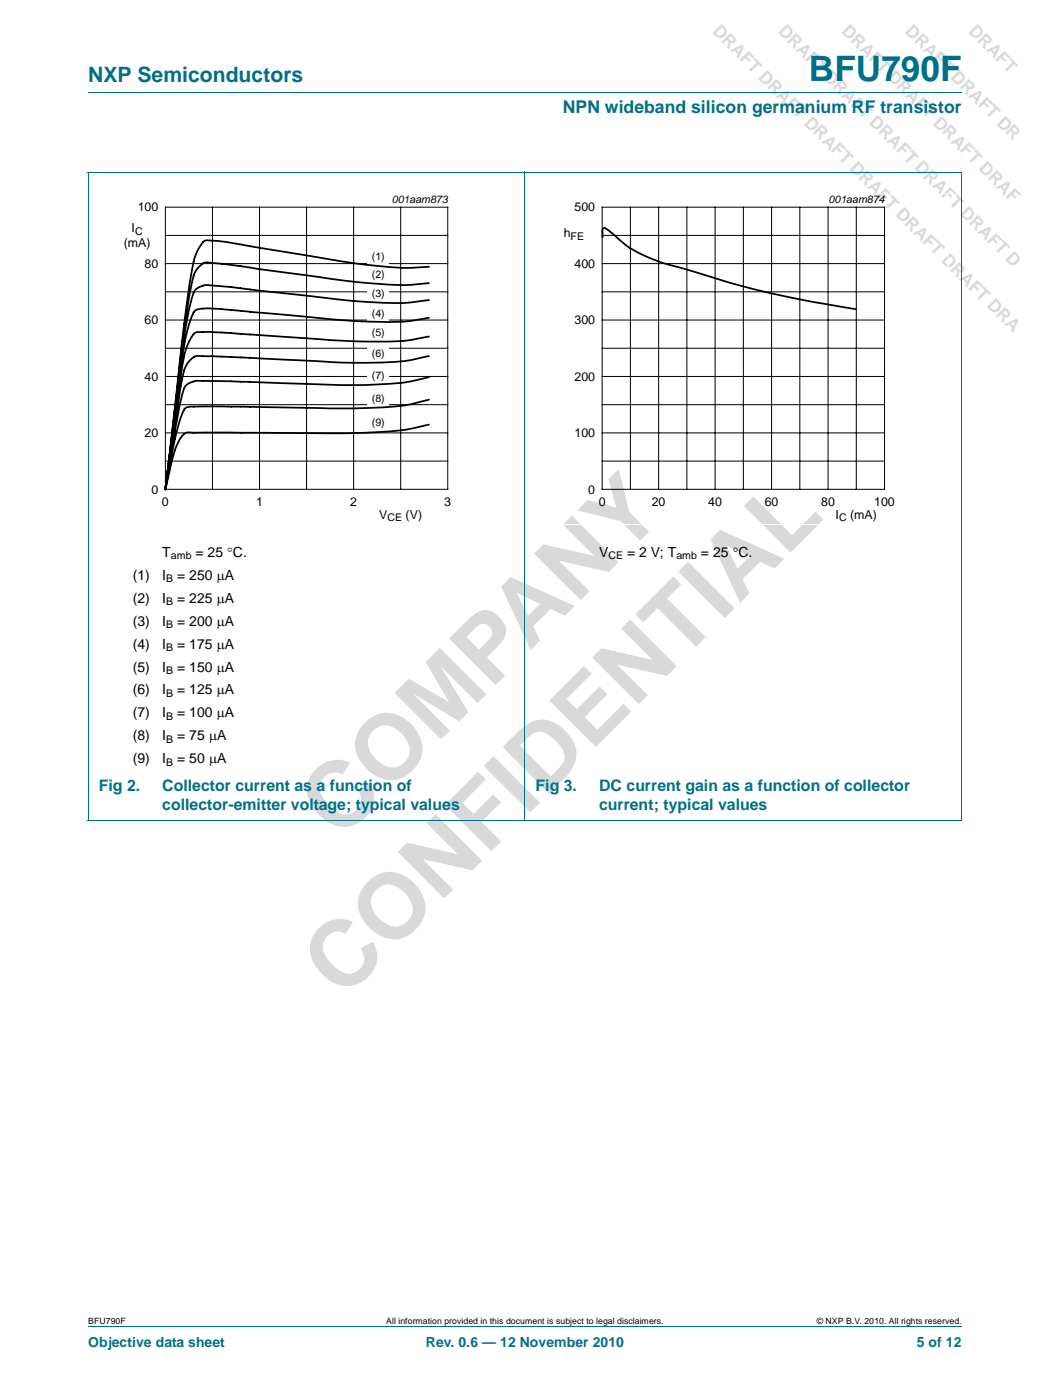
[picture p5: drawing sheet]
<svg xmlns="http://www.w3.org/2000/svg" width="210mm" height="280mm" viewBox="0 0 210 280" stroke-linecap="round" stroke-linejoin="round" font-family="sans-serif">
<path d="M17.6 18.5h174.7M104.9 34.4v129.9M192.3 34.5v129.7M192.3 34.4l-174.7 .1v129.7M17.6 164.2h174.7M17.6 265.5h174.7" fill="none" stroke="#007088" stroke-width=".2"/>
<path d="M20.4 38.6h81.8v66.4h-81.8z" fill="none" stroke="#fff" stroke-width=".2"/>
<g fill="none" stroke="#000" stroke-width=".2">
<path d="M33.1 41.5h56.4v56.4h-56.4zM33.1 47.1h56.4M33.1 58.4h56.4M33.1 52.7h56.4M42.5 41.5v56.4M51.9 41.5v56.4M61.3 41.5v56.4M70.7 41.5v56.4M80.1 41.5v56.4M33.1 69.7h56.4M33.1 64h56.4M33.1 75.3h56.4"/>
<path d="M33.1 81h56.4M33.1 92.3h56.4M33.1 86.6h56.4"/>
</g>
<g fill="#fff">
<path d="M73.5 49.8h4.3v3.3h-4.3z"/>
<path d="M73.5 53.4h4.3v3.3h-4.3z"/>
<path d="M73.5 57.2h4.3v3.3h-4.3z"/>
<path d="M73.5 61.1h4.3v3.3h-4.3z"/>
<path d="M73.5 65h4.3v3.3h-4.3z"/>
<path d="M73.5 69.2h4.3v3.3h-4.3z"/>
<path d="M73.5 73.4h4.3v3.3h-4.3z"/>
<path d="M73.5 78.2h4.3v3.3h-4.3z"/>
<path d="M73.5 83h4.3v3.3h-4.3z"/>
</g>
<path d="M85.8 56.6a57.8 57.8 0 0 1-15.1-.2l-22.6-3.1-6-.7a1.94 1.94 0 0 0-2.3 .8l-.4 .4a4.9 4.9 0 0 0-1 2.4 279 279 0 0 0-3.4 25.8l-1.9 15.9M85.8 53.4a61.2 61.2 0 0 1-15.1-.7l-18.8-3.1a76 76 0 0 0-10.6-1.5 2.21 2.21 0 0 0-1.4 1.4l-.4 .5a21.6 21.6 0 0 0-1.6 6.9l-1.4 10.5-3.4 30.5M120.5 47.5v-.9a.79 .79 0 0 1 .2-1 26.7 26.7 0 0 1 4.6 3.6 37.4 37.4 0 0 0 12 4.7 191.2 191.2 0 0 0 33.8 8M85.8 80a43.1 43.1 0 0 1-13.2 1.7h-6.6l-14.8-.3a153 153 0 0 0-13.8 .1 2.39 2.39 0 0 0-1.2 1.8 110.7 110.7 0 0 0-3.1 14.6M85.8 75.5a53.4 53.4 0 0 1-15.1 1.6l-30.1-.9a4.1 4.1 0 0 0-3.5 1.1 51.2 51.2 0 0 0-2.3 10l-1.7 10.6M85.8 71.2a43.9 43.9 0 0 1-13.2 1.4l-4.3-.1-18-.9-10.1-.4a2.77 2.77 0 0 0-3 1.9 36.1 36.1 0 0 0-1.7 8.6l-2.4 16.2M85.8 67.3a44.2 44.2 0 0 1-13.2 1l-6.6-.3-21.6-1.5-4.2-.1a1.56 1.56 0 0 0-1.9 1 14.6 14.6 0 0 0-1.9 6.2l-3.3 24.3M85.8 63.6a51.5 51.5 0 0 1-15.1 .6l-26.3-2.3a13.3 13.3 0 0 0-5.1 .1l-.3 .2a25.9 25.9 0 0 0-2.6 9.2l-3.3 26.5M85.8 60a54.2 54.2 0 0 1-15.1 .2l-28.2-3.1a3.5 3.5 0 0 0-3.8 1.5 106.7 106.7 0 0 0-3.1 18.9l-2.5 20.4M85.8 84.9a56.7 56.7 0 0 1-15.1 1.8l-32.4-.1a1.87 1.87 0 0 0-2.3 1.2 34.8 34.8 0 0 0-2.7 9.2l-.2 .9" fill="none" stroke="#000" stroke-width=".35"/>
<path d="M107.7 38.6h81.8v66.4h-81.8z" fill="none" stroke="#fff" stroke-width=".2"/>
<g fill="none" stroke="#000" stroke-width=".2">
<path d="M120.4 41.5h56.4v56.4h-56.4zM120.4 47.1h56.4M120.4 58.4h56.4M120.4 52.7h56.4M126 41.5v56.4M131.7 41.5v56.4M137.3 41.5v56.4M143 41.5v56.4M148.6 41.5v56.4M154.2 41.5v56.4M159.9 41.5v56.4M165.5 41.5v56.4"/>
<path d="M171.2 41.5v56.4M120.4 69.7h56.4M120.4 64h56.4M120.4 75.3h56.4M120.4 81h56.4M120.4 92.3h56.4M120.4 86.6h56.4"/>
</g>
<g font-size="18.3" fill="#d9d9d9">
<text x="67.9" y="168.3" transform="rotate(-45 67.9 168.3)">COMPANY</text>
<text x="68.5" y="200.1" transform="rotate(-45 68.5 200.1)">CONFIDENTIAL</text>
</g>
<text font-size="7" fill="#007088" x="161.7" y="16.2">BFU790F</text>
<text font-size="4.2" fill="#007088" x="17.6" y="16.4">NXP Semiconductors</text>
<g font-size="3.5" fill="#d9d9d9">
<text x="142.3" y="6.4" transform="rotate(45 142.3 6.4)">DRAFT DRAFT DRAFT DRAFT DRAFT DRAFT DRA</text>
<text x="155.4" y="6.4" transform="rotate(45 155.4 6.4)">DRAFT DRAFT DRAFT DRAFT DRAFT D</text>
<text x="168.1" y="6.4" transform="rotate(45 168.1 6.4)">DRAFT DRAFT DRAFT DRAF</text>
<text x="180.8" y="6.4" transform="rotate(45 180.8 6.4)">DRAFT DRAFT DR</text>
</g>
<text font-size="3.5" fill="#007088" x="112.5" y="22.6">NPN wideband silicon germanium RF transistor</text>
<g font-size="3.2" fill="#007088">
<text x="19.7" y="158.2">Fig 2.</text>
<text x="32.4" y="158.2">Collector current as a function of</text>
<text x="107.1" y="158.2">Fig 3.</text>
<text x="119.8" y="158.2">DC current gain as a function of collector</text>
<text x="32.4" y="162.1">collector-emitter voltage; typical values</text>
<text x="119.8" y="162.1">current; typical values</text>
</g>
<g font-size="2.8">
<text x="32.4" y="111.4">T</text>
<text x="39.1" y="111.4">= 25 °C.</text>
<text x="119.8" y="111.4">V</text>
<text x="125.3" y="111.4">= 2 V; T</text>
<text x="140.1" y="111.4">= 25 °C.</text>
<text x="26.5" y="116">(1)</text>
<text x="32.4" y="116">I</text>
<text x="35.4" y="116">= 250 μA</text>
<text x="26.5" y="120.6">(2)</text>
<text x="26.5" y="125.2">(3)</text>
<text x="32.4" y="120.6">I</text>
<text x="32.4" y="125.2">I</text>
<text x="35.4" y="120.6">= 225 μA</text>
<text x="35.4" y="125.2">= 200 μA</text>
<text x="26.5" y="129.8">(4)</text>
<text x="32.4" y="129.8">I</text>
<text x="35.4" y="129.8">= 175 μA</text>
<text x="26.5" y="134.4">(5)</text>
<text x="32.4" y="134.4">I</text>
<text x="35.4" y="134.4">= 150 μA</text>
<text x="26.5" y="138.9">(6)</text>
<text x="26.5" y="143.5">(7)</text>
<text x="32.4" y="138.9">I</text>
<text x="32.4" y="143.5">I</text>
<text x="35.4" y="138.9">= 125 μA</text>
<text x="35.4" y="143.5">= 100 μA</text>
<text x="26.5" y="148.1">(8)</text>
<text x="32.4" y="148.1">I</text>
<text x="35.4" y="148.1">= 75 μA</text>
<text x="26.5" y="152.7">(9)</text>
<text x="32.4" y="152.7">I</text>
<text x="35.4" y="152.7">= 50 μA</text>
</g>
<g font-size="2.8" fill="#007088">
<text x="17.6" y="269.5">Objective data sheet</text>
<text x="85.1" y="269.5">Rev. 0.6 — 12 November 2010</text>
<text x="183.3" y="269.5">5 of 12</text>
</g>
<g font-size="2.5">
<text x="26.3" y="46.4">I</text>
<text x="27.5" y="42.3">100</text>
<text x="112.7" y="47.5">h</text>
<text x="114.8" y="42.3">500</text>
<text x="24.7" y="49.4">(mA)</text>
<text x="28.9" y="53.6">80</text>
<text x="114.8" y="53.6">400</text>
<text x="28.9" y="64.9">60</text>
<text x="114.8" y="64.9">300</text>
<text x="28.9" y="76.2">40</text>
<text x="114.8" y="76.2">200</text>
<text x="28.9" y="87.5">20</text>
<text x="114.8" y="87.5">100</text>
<text x="30.3" y="98.7">0</text>
<text x="32.4" y="101.3">0</text>
<text x="51.2" y="101.3">1</text>
<text x="70" y="101.3">2</text>
<text x="88.8" y="101.3">3</text>
<text x="117.6" y="98.7">0</text>
<text x="119.7" y="101.3">0</text>
<text x="130.3" y="101.3">20</text>
<text x="141.6" y="101.3">40</text>
<text x="152.9" y="101.3">60</text>
<text x="164.2" y="101.3">80</text>
<text x="174.8" y="101.3">100</text>
<text x="75.8" y="103.8">V</text>
<text x="81.1" y="103.8">(V)</text>
<text x="167.1" y="103.8">I</text>
<text x="170" y="103.8">(mA)</text>
</g>
<g font-size="2.1">
<text x="78.3" y="40.6">001aam873</text>
<text x="165.6" y="40.6">001aam874</text>
<text x="27" y="46.9">C</text>
<text x="114.1" y="48">FE</text>
<text x="74.3" y="52.1">(1)</text>
<text x="74.3" y="55.7">(2)</text>
<text x="74.3" y="59.5">(3)</text>
<text x="74.3" y="63.4">(4)</text>
<text x="74.3" y="67.3">(5)</text>
<text x="74.3" y="71.5">(6)</text>
<text x="74.3" y="75.7">(7)</text>
<text x="74.3" y="80.5">(8)</text>
<text x="74.3" y="85.3">(9)</text>
<text x="77.5" y="104.3">CE</text>
<text x="167.7" y="104.3">C</text>
<text x="34.2" y="111.9">amb</text>
<text x="121.6" y="111.9">CE</text>
<text x="135.2" y="111.9">amb</text>
<text x="33.2" y="116.5">B</text>
<text x="33.2" y="121.1">B</text>
<text x="33.2" y="125.7">B</text>
<text x="33.2" y="130.3">B</text>
<text x="33.2" y="134.9">B</text>
<text x="33.2" y="139.4">B</text>
<text x="33.2" y="144">B</text>
<text x="33.2" y="148.6">B</text>
<text x="33.2" y="153.2">B</text>
</g>
<g font-size="1.7">
<text x="17.6" y="264.9">BFU790F</text>
<text x="77.2" y="264.9">All information provided in this document is subject to legal disclaimers.</text>
<text x="163.3" y="264.9">© NXP B.V. 2010. All rights reserved.</text>
</g>
</svg>
